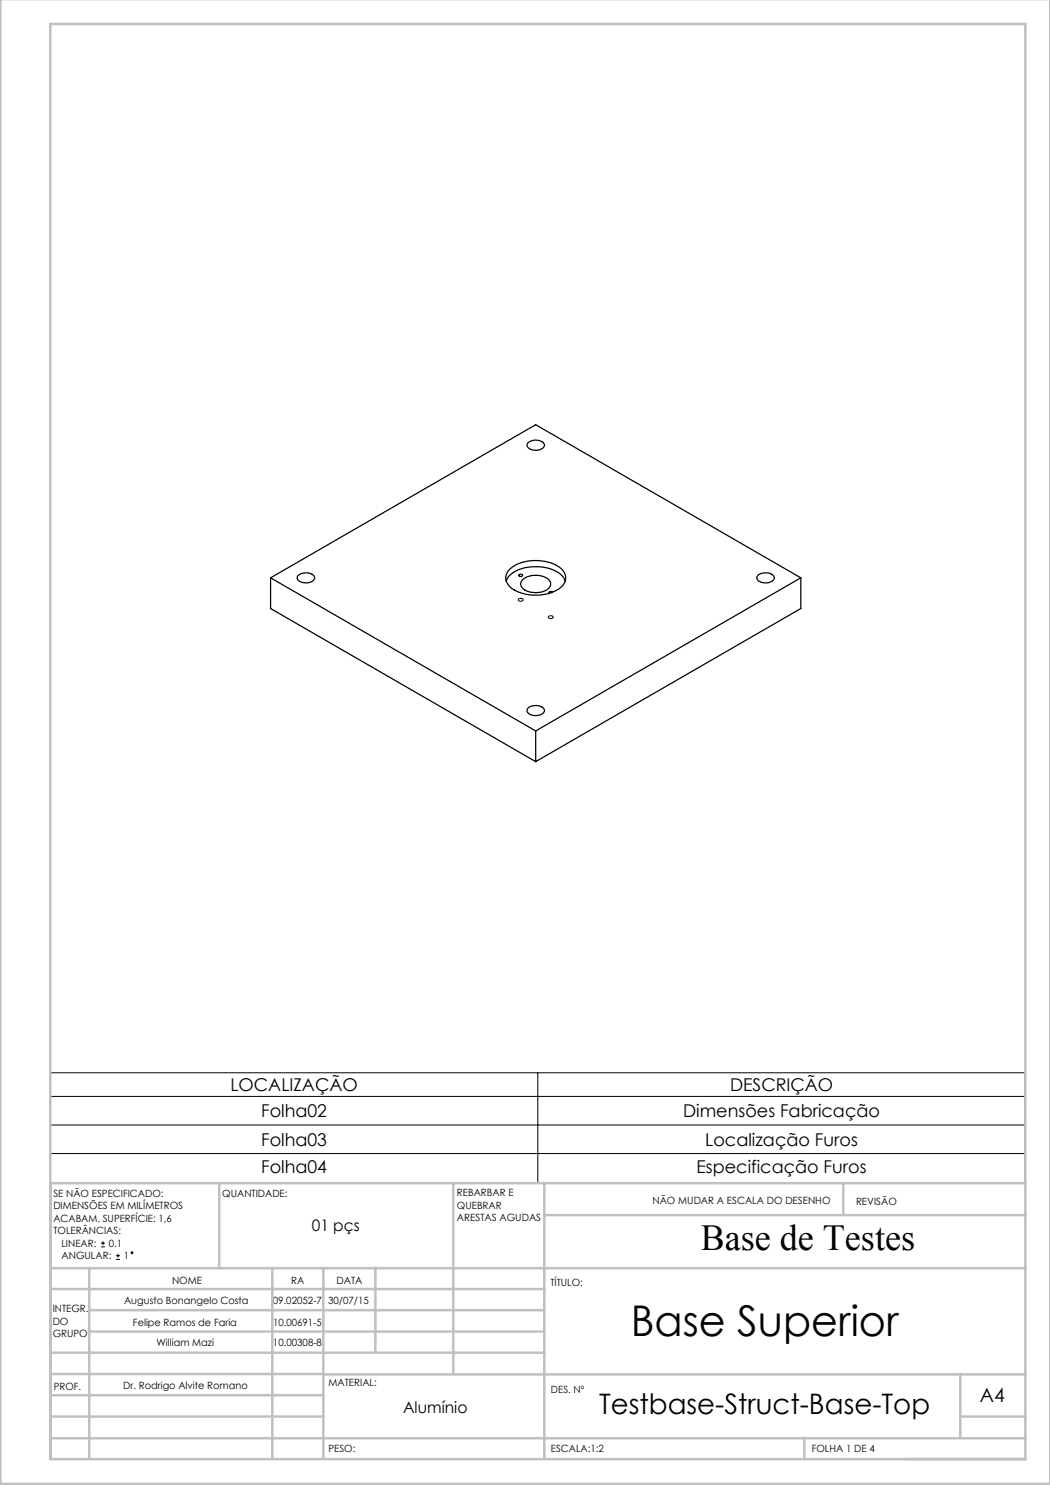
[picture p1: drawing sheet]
<svg xmlns="http://www.w3.org/2000/svg" width="210mm" height="297mm" viewBox="0 0 210 297" stroke-linecap="round" stroke-linejoin="round" font-family="sans-serif">
<g fill="none" stroke="#000" stroke-width=".2">
<path d="M103.7 119.8l.4-.1a.34 .34 0 0 1 .5 .3 .34 .34 0 0 1-.5 .3l-.1-.1a.27 .27 0 0 1-.3-.1 .27 .27 0 0 1 0-.3zM109.7 123.3l.4-.1a.35 .35 0 0 1 .6 .3 .35 .35 0 0 1-.6 .2l-.4-.1zM10.1 214.6h194.9v21.9h-194.9zM10.1 219.3h194.9M107.6 214.6v21.9M10.1 225h194.9M10.1 230.7h194.9M20.2 249.4h.8M20.2 248.6h.8M20.6 248.2v.8M23.2 251.9h.8M23.2 251.1h.8"/>
<path d="M23.6 250.8v.7"/>
<circle cx="26.4" cy="250.5" r=".19"/>
</g>
<g fill="none" stroke="#c0c0c0" stroke-width=".5">
<path d="M.1 -.1v296.9h209.9v-296.9M10.1 4.8h195v287h-195zM10.1 236.6h195M43.9 236.6v16.9M90.7 236.6v38.2M108.9 236.6v55.2M168.7 236.6v6.3M10.1 257.8h98.8M10.1 253.6h195M17.9 253.5v38.3M54.5 253.5v38.3M64.7 253.5v38.3"/>
<path d="M75.1 253.5v17M108.9 243h96.2M10.1 270.5h98.8M10.1 279h54.6M10.1 274.8h54.6M17.9 266.3h91M17.9 262h91M64.7 274.9h140.4M192.1 274.8v12.7M10.1 283.3h54.6M10.1 287.7h195M160.9 287.5v4.3"/>
<path d="M192.1 283.3h13"/>
</g>
<g fill="none" stroke="#000" stroke-width=".25">
<path d="M105.6 88.6a2.35 2.35 0 0 1 3.2 .1 .87 .87 0 0 1-.8 1.3 1.87 1.87 0 0 1-2.6-1zM54.1 115.6l53 30.6M54.1 115.6l53-30.7 53.1 30.7M54.1 115.6v6.1l53 30.6M59.6 115.1a2.27 2.27 0 0 1 3.3 .3 1.33 1.33 0 0 1-1.6 1.2 1.55 1.55 0 0 1-1.9-1.1zM101.2 116.2a5 5 0 0 1 4.4-2.8 8.2 8.2 0 0 1 6.8 1.7l.7 1.1M102 113.8a8.7 8.7 0 0 1 10.4 .1 2.43 2.43 0 0 1-.7 3.9 9.1 9.1 0 0 1-9.6-.4 2.31 2.31 0 0 1-.1-3.6zM103.8 115a.42 .42 0 0 1 .4-.2 .42 .42 0 0 1 .3 .3 .41 .41 0 0 1-.4 .2 .41 .41 0 0 1-.3-.3zM104.5 116a4.2 4.2 0 0 1 5.3 0 1.25 1.25 0 0 1-.5 2 4.5 4.5 0 0 1-4.8-.4l-.4-.8zM110.5 118.4a.39 .39 0 0 0-.4-.1 .39 .39 0 0 0-.3 .4M151.7 114.9a2.33 2.33 0 0 1 3.1 .5 1.33 1.33 0 0 1-1.6 1.2 1.63 1.63 0 0 1-1.9-1.1zM160.2 115.6l-53.1 30.6"/>
<path d="M160.2 115.6v6.1l-53.1 30.6M105.6 141.6a2.27 2.27 0 0 1 3.3 .4 1.33 1.33 0 0 1-1.7 1.1 1.48 1.48 0 0 1-1.8-1zM107.1 146.2v6.1"/>
</g>
<text font-size="8.5" x="126.2" y="267.2">Base Superior</text>
<text font-size="7.3" x="140.1" y="249.9">Base de Testes</text>
<text font-size="5.6" x="119.8" y="282.8">Testbase-Struct-Base-Top</text>
<text font-size="3.9" x="196" y="280.4">A4</text>
<g font-size="3.5">
<text x="46.1" y="218.2">LOCALIZAÇÃO</text>
<text x="146" y="218.2">DESCRIÇÃO</text>
<text x="52.2" y="223.4">Folha02</text>
<text x="136.6" y="223.4">Dimensões Fabricação</text>
<text x="52.2" y="229.2">Folha03</text>
<text x="141.1" y="229.2">Localização Furos</text>
<text x="52.2" y="234.6">Folha04</text>
<text x="139.3" y="234.6">Especificação Furos</text>
</g>
<g font-size="3.2">
<text x="62.4" y="246.2">01 pçs</text>
<text x="80.6" y="282.7">Alumínio</text>
</g>
<g font-size="2">
<text x="10.7" y="239.4">SE NÃO ESPECIFICADO:</text>
<text x="44.5" y="239.4">QUANTIDADE:</text>
<text x="91.4" y="239.3">REBARBAR E</text>
<text x="10.7" y="241.9">DIMENSÕES EM MILÍMETROS</text>
<text x="10.7" y="244.4">ACABAM. SUPERFÍCIE: 1,6</text>
<text x="91.4" y="241.8">QUEBRAR</text>
<text x="91.4" y="244.3">ARESTAS AGUDAS</text>
<text x="130.5" y="240.8">NÃO MUDAR A ESCALA DO DESENHO</text>
<text x="171.2" y="241">REVISÃO</text>
<text x="10.7" y="246.9">TOLERÂNCIAS:</text>
<text x="12.3" y="249.4">LINEAR:</text>
<text x="12.3" y="251.9">ANGULAR:</text>
<text x="21.8" y="249.4">0.1</text>
<text x="24.8" y="251.9">1</text>
<text x="34.4" y="256.8">NOME</text>
<text x="58.3" y="256.7">RA</text>
<text x="67.3" y="256.7">DATA</text>
<text x="110.1" y="257.1">TÍTULO:</text>
<text x="10.5" y="262.4">INTEGR.</text>
<text x="24.8" y="260.9">Augusto Bonangelo Costa</text>
<text x="54.5" y="260.7">09.02052-7</text>
<text x="65.6" y="260.7">30/07/15</text>
<text x="10.5" y="264.9">DO</text>
<text x="10.5" y="267.4">GRUPO</text>
<text x="26.6" y="265.1">Felipe Ramos de Faria</text>
<text x="31.3" y="269.2">William Mazi</text>
<text x="54.6" y="269.2">10.00308-8</text>
<text x="54.6" y="265.1">10.00691-5</text>
<text x="10.7" y="277.9">PROF.</text>
<text x="24.6" y="277.8">Dr. Rodrigo Alvite Romano</text>
<text x="65.7" y="277.3">MATERIAL:</text>
<text x="110.2" y="278.5">DES. Nº</text>
<text x="65.7" y="290.3">PESO:</text>
<text x="110.2" y="290.5">ESCALA:1:2</text>
<text x="162.4" y="290.4">FOLHA 1 DE 4</text>
</g>
</svg>
